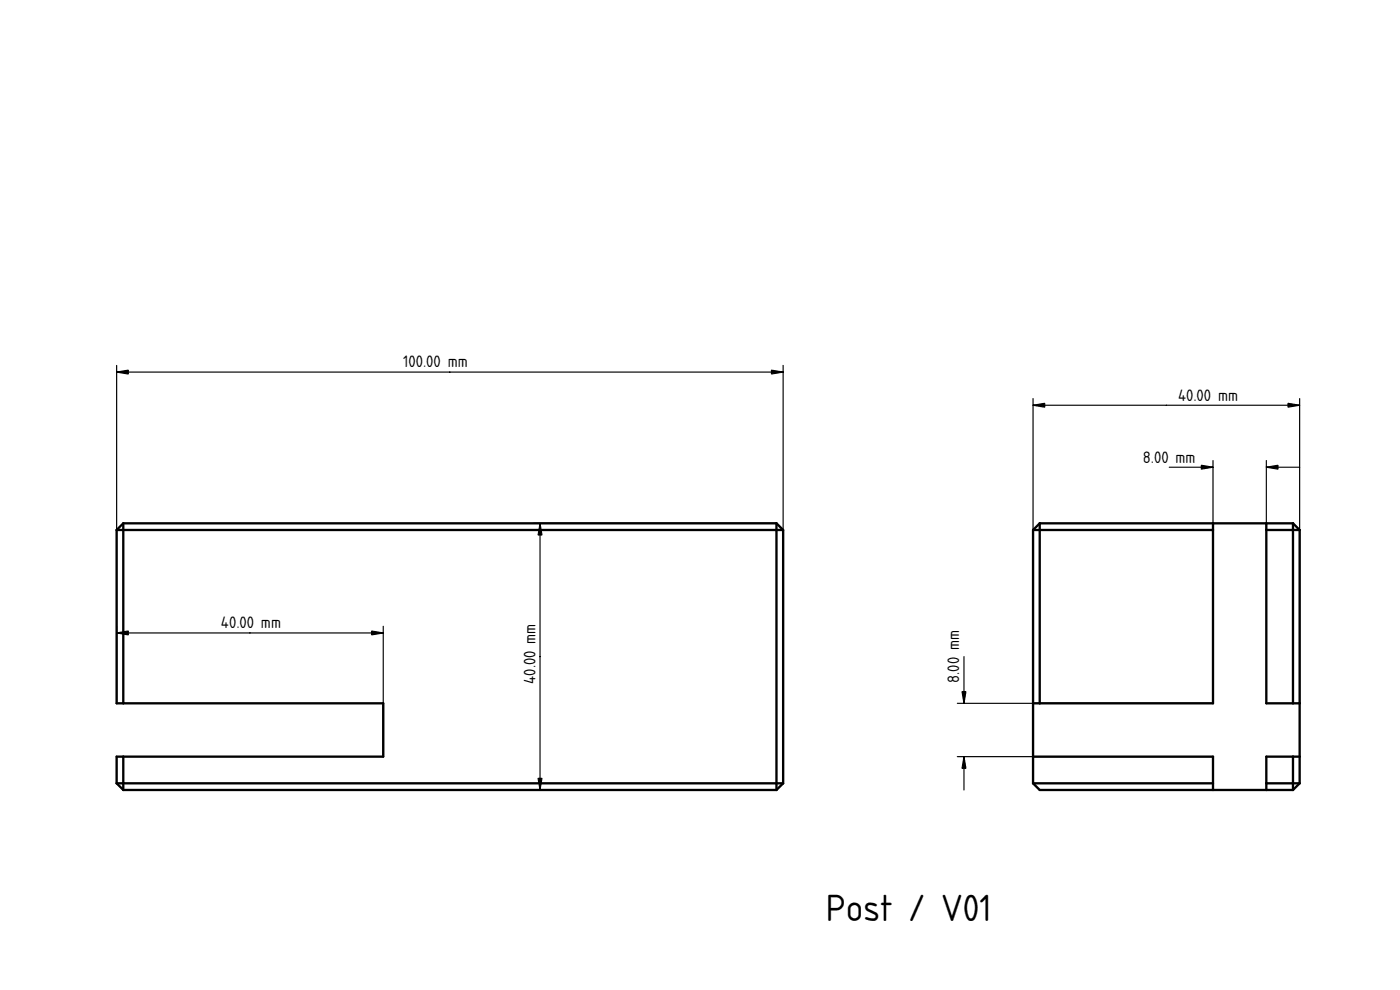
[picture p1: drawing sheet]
<svg xmlns="http://www.w3.org/2000/svg" width="420mm" height="297mm" viewBox="0 0 420 297" stroke-linecap="round" stroke-linejoin="round" font-family="sans-serif">
<path d="M350 197h.1" fill="none" stroke="#000" stroke-width=".3"/>
<g fill="#fff">
<path d="M312 159h52v52h-52z" fill-rule="evenodd"/>
<path d="M364 157h16v54h10v16h-10v10h-16v-10h-54v-16h54z" fill-rule="evenodd"/>
</g>
<path d="M350 197h.1" fill="none" stroke="#000" stroke-width=".3"/>
<g fill="#fff">
<path d="M388 235h2l-2 2z"/>
<path d="M388 157l2 2h-2z"/>
<path d="M312 157v2h-2z"/>
<path d="M310 227h54v8h-54z" fill-rule="evenodd"/>
<path d="M380 159h8v52h-8z" fill-rule="evenodd"/>
<path d="M310 235h54v2h-52z" fill-rule="evenodd"/>
<path d="M312 157h52v2h-52z" fill-rule="evenodd"/>
<path d="M310 159h2v52h-2z" fill-rule="evenodd"/>
<path d="M388 159h2v52h-2z" fill-rule="evenodd"/>
<path d="M380 227h8v8h-8z" fill-rule="evenodd"/>
<path d="M380 235h8v2h-8z" fill-rule="evenodd"/>
<path d="M380 157h8v2h-8z" fill-rule="evenodd"/>
<path d="M388 227h2v8h-2z" fill-rule="evenodd"/>
</g>
<g fill="none" stroke="#000" stroke-width=".7">
<path d="M310 159v76M310 159h54M312 157h76M312 157v54M312 157l-2 2M364 157v54h-54M380 157v54h10M380 159h10M388 157v54M388 157l2 2M390 159v76M310 235l2 2h76"/>
<path d="M310 235h54M310 227h54v10M380 235h10M388 227v10M390 227h-10v10M390 235l-2 2"/>
</g>
<path d="M350 197h.1" fill="none" stroke="#000" stroke-width=".3"/>
<path d="M310 119.6v91.4M390 119.6v91.4M310 121.6h80M364 138.2v20.8M380 138.2v20.8M350.9 140.2h13.1M380 140.2h10M289.3 197v14M287.3 211h76.7M287.3 227h76.7M289.3 227v10" fill="none" stroke="#000" stroke-width=".35"/>
<path d="M310 121.6l3.5-.6v1.2zM386.5 121l3.5 .6-3.5 .6zM360.5 139.6l3.5 .6-3.5 .6zM380 140.2l3.5-.6v1.2zM288.7 207.5h1.2l-.6 3.5zM289.3 227l.6 3.5h-1.2z" fill="#000" stroke="#000" stroke-width=".35"/>
<path d="M37 157h196l2 2v76l-2 2h-196l-2-2v-8h80v-16h-80v-52z" fill-rule="evenodd" fill="#fff"/>
<path d="M135 197h.1" fill="none" stroke="#000" stroke-width=".3"/>
<path d="M37 159h196v76h-196v-8h78v-16h-78z" fill-rule="evenodd" fill="#fff"/>
<path d="M135 197h.1" fill="none" stroke="#000" stroke-width=".3"/>
<g fill="#fff">
<path d="M233 157l2 2h-2z"/>
<path d="M37 157v2h-2z"/>
<path d="M35 235h2v2z"/>
<path d="M233 235h2l-2 2z"/>
<path d="M37 235h196v2h-196z" fill-rule="evenodd"/>
<path d="M37 157h196v2h-196z" fill-rule="evenodd"/>
<path d="M233 159h2v76h-2z" fill-rule="evenodd"/>
<path d="M35 159h2v52h-2z" fill-rule="evenodd"/>
<path d="M35 227h2v8h-2z" fill-rule="evenodd"/>
</g>
<g fill="none" stroke="#000" stroke-width=".7">
<path d="M35 159v52h80v16h-80v8M35 159h200M37 157v54M37 157h196M37 157l-2 2M233 157v80M233 157l2 2M235 159v76M35 235l2 2M35 235h200M37 237h196M37 227v10"/>
<path d="M235 235l-2 2"/>
</g>
<path d="M135 197h.1" fill="none" stroke="#000" stroke-width=".3"/>
<path d="M35 109.6v49.4M35 111.6h200M235 109.6v49.4M160.1 157h72.9M162.1 157v80M35 187.9v23.1M35 189.9h80M115 187.9v23.1M160.1 237h72.9" fill="none" stroke="#000" stroke-width=".35"/>
<path d="M35 111.6l3.5-.5v1.1zM231.5 111.1l3.5 .5-3.5 .6zM162.1 157l.5 3.5h-1.1zM35 189.9l3.5-.6v1.2zM111.5 189.3l3.5 .6-3.5 .6zM161.5 233.5h1.1l-.5 3.5z" fill="#000" stroke="#000" stroke-width=".35"/>
<text font-size="10.7" x="247.9" y="276.3">Post / V01</text>
<g font-size="4.7">
<text x="121" y="110.2">100.00 mm</text>
<text x="353.6" y="120.2">40.00 mm</text>
<text x="343" y="138.8">8.00 mm</text>
<text x="66.3" y="188.5">40.00 mm</text>
<text x="160.7" y="205.2" transform="rotate(-90 160.7 205.2)">40.00 mm</text>
<text x="287.9" y="204.9" transform="rotate(-90 287.9 204.9)">8.00 mm</text>
</g>
</svg>
